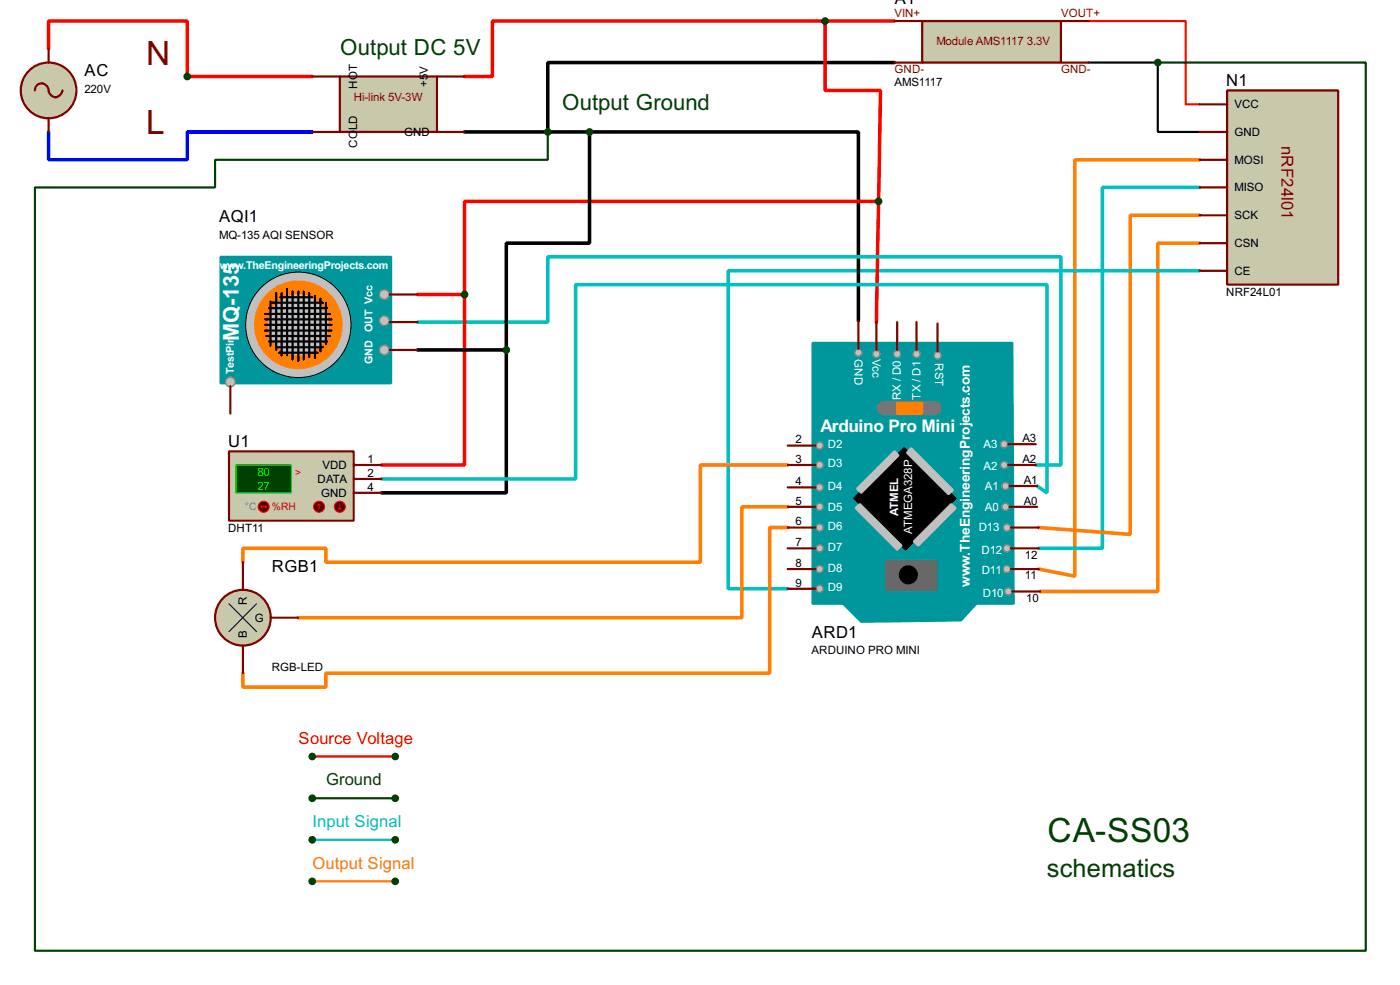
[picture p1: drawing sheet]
<svg xmlns="http://www.w3.org/2000/svg" width="256mm" height="180mm" viewBox="0 0 256 180" stroke-linecap="round" stroke-linejoin="round" font-family="sans-serif">
<path d="M219.8 29.3h-22.9v76.2l-6.6-1.3M219.8 39.4h-12.7v58.4l-16.8-1.2M219.8 44.5h-7.7v63.8h-21.5M144.3 85.1h-16v17.8h-68.6v-2.5h-15.2v2.5M144.3 92.8h-8.4v20.3h-81.2M144.3 96.6h-3.3v26.6h-81.3v2.6h-15.2v-2.6" fill="none" stroke="#ff8000" stroke-width=".65"/>
<path d="M219.8 34.3h-17.8v66.1h-11.7M76.5 59h23.9v-12h94v38.1h-4.6M219.8 49.6h-86.4v58.2h10.9M69.9 87.7h35.6v-35.6h86.3v38.1l-1.8-1.2" fill="none" stroke="#00c0c0" stroke-width=".65"/>
<path d="M199.4 3.9h17.8v15.2h2.6M57.2 138.5h15.2" fill="none" stroke="#f00" stroke-width=".4"/>
<path d="M212.1 11.5h38.1v162.5h-243.8v-139.7h33v-5h61v-5.1M57.2 146.1h15.2" fill="none" stroke="#004000" stroke-width=".4"/>
<path d="M57.2 153.7h15.2" fill="none" stroke="#00c0c0" stroke-width=".4"/>
<path d="M57.2 161.3h15.2" fill="none" stroke="#ff8000" stroke-width=".4"/>
<path d="M8.9 24.2v5.1h25.4v-5.1h22.9" fill="none" stroke="#00f" stroke-width=".65"/>
<path d="M8.9 8.9v-5h25.4v10.1h22.9M151.2 3.9h-61v10.1h-5.1M151.2 3.9v12.7h10.1l-.3 20.3M151.2 3.9h12.7M161 36.9l-.4 22.1M161 36.9h-75.9v17M76.5 53.9h8.6M85.1 53.9v31.2h-15.2" fill="none" stroke="#f00" stroke-width=".65"/>
<path d="M163.9 11.5h-63.5v12.7M85.1 24.2h22.9M108 24.2h49.3v34.5M108 24.2v20.3h-15.2v19.6M76.5 64.1h16.3M92.8 64.1v26.1h-22.9" fill="none" stroke="#000" stroke-width=".65"/>
<path d="M199.4 11.5h12.7v12.7h7.7" fill="none" stroke="#000" stroke-width=".4"/>
<path d="M148.9 62.8h36.6l.2 47.7h-6.8l-2.8 3.1-18.3 .2-3.3-3.3h-5.6z" fill-rule="evenodd" fill="#00979c" stroke="#00979c" stroke-width=".4"/>
<path d="M156.5 91.2l9.2-9.1 9.4 9.1-9.2 9.4z" fill-rule="evenodd" fill="#000" stroke="#000" stroke-width=".4"/>
<g fill="#c0c0c0" stroke="#808080" stroke-width=".25">
<circle cx="184.4" cy="104.2" r=".65"/>
<circle cx="184.4" cy="100.4" r=".65"/>
<circle cx="184.7" cy="108.3" r=".65"/>
<circle cx="150.1" cy="107.8" r=".65"/>
<circle cx="150.1" cy="100.4" r=".65"/>
<circle cx="150.1" cy="104.2" r=".65"/>
<circle cx="150.1" cy="96.6" r=".65"/>
<circle cx="150.1" cy="92.8" r=".65"/>
<circle cx="150.1" cy="85.1" r=".65"/>
<circle cx="150.1" cy="89.2" r=".65"/>
<circle cx="150.1" cy="81.6" r=".65"/>
<circle cx="164.3" cy="64.8" r=".65"/>
<circle cx="167.9" cy="64.8" r=".65"/>
<circle cx="184.4" cy="96.6" r=".65"/>
<circle cx="184.2" cy="92.8" r=".65"/>
<circle cx="183.9" cy="85.1" r=".65"/>
<circle cx="184.2" cy="89" r=".65"/>
<circle cx="183.9" cy="81.3" r=".65"/>
<circle cx="160.5" cy="64.8" r=".65"/>
<circle cx="157.2" cy="64.6" r=".65"/>
<circle cx="171.7" cy="65.1" r=".65"/>
</g>
<g fill="#c0c0c0" stroke="#c0c0c0" stroke-width=".4">
<path d="M157 89.5l6.9-6.9 .7 .8-6.8 6.8z" fill-rule="evenodd"/>
<path d="M174.3 92.3l.8 .7-6.9 6.9-.8-.8z" fill-rule="evenodd"/>
<path d="M166.9 82.1l7.7 7.6-.8 .8-7.6-7.6z" fill-rule="evenodd"/>
<path d="M156.8 93l.7-.7 7.7 7.6-.8 .7z" fill-rule="evenodd"/>
</g>
<path d="M162.4 102.7h9.1v5.3h-9.1z" fill="#686767" stroke="#686767" stroke-width=".4"/>
<circle cx="166.4" cy="105.2" r="1.55" fill="#000" stroke="#000" stroke-width=".4"/>
<path d="M161.9 74.7h9.4" fill="none" stroke="#757575" stroke-width="2.6"/>
<path d="M164.4 73.7h4.6v2h-4.6z" fill="#ff8000" stroke="#ff8000" stroke-width=".4"/>
<g fill="none" stroke="#800000" stroke-width=".4">
<path d="M157.3 58.7v5.1M160.6 59v5.1M164.4 59v5.1M167.9 59v5.1M171.8 59.2v5.1M144.3 81.6h5.1M144.3 85.1h5.1M144.3 89.2h5.1M144.3 92.8h5.1M144.3 96.6h5.1M184.7 85.1h5.1M184.7 81.3h5.1"/>
<path d="M185 92.8h5M185 89h5M185.2 96.6h5.1M144.3 100.4h5.1M144.3 104.2h5.1M144.3 107.8h5.1M185.2 100.4h5.1M185.2 104.2h5.1M185.5 108.3h5.1"/>
</g>
<path d="M224.8 16.6h20.4v35.5h-20.4z" fill="#c8c8aa" stroke="#800000" stroke-width=".4"/>
<path d="M219.8 19.1h5M219.8 24.2h5M219.8 29.3h5M219.8 34.3h5M219.8 39.4h5M219.8 44.5h5M219.8 49.6h5" fill="none" stroke="#800000" stroke-width=".4"/>
<g fill="#004000" stroke="#004000" stroke-width=".4">
<circle cx="57.2" cy="138.5" r=".5"/>
<circle cx="72.4" cy="138.5" r=".5"/>
<circle cx="57.2" cy="146.1" r=".5"/>
<circle cx="72.4" cy="146.1" r=".5"/>
<circle cx="57.2" cy="153.7" r=".5"/>
<circle cx="72.4" cy="153.7" r=".5"/>
<circle cx="57.2" cy="161.3" r=".5"/>
<circle cx="72.4" cy="161.3" r=".5"/>
</g>
<circle cx="8.9" cy="16.6" r="5.1" fill="#c8c8aa" stroke="#800000" stroke-width=".4"/>
<path d="M6.4 16.6a1.25 1.25 0 0 1 1.3-1.3 1.25 1.25 0 0 1 1.2 1.3 1.28 1.28 0 0 0 1.3 1.2 1.28 1.28 0 0 0 1.3-1.2M8.9 8.9v2.6M8.9 21.6v2.6" fill="none" stroke="#800000" stroke-width=".4"/>
<path d="M62.3 14h17.8v10.2h-17.8z" fill="#c8c8aa" stroke="#800000" stroke-width=".4"/>
<path d="M57.2 14h5.1M80.1 14h5M57.2 24.2h5.1M80.1 24.2h5" fill="none" stroke="#800000" stroke-width=".4"/>
<circle cx="34.3" cy="14" r=".5" fill="#004000" stroke="#004000" stroke-width=".4"/>
<path d="M169 3.9h25.4v7.6h-25.4z" fill="#c8c8aa" stroke="#800000" stroke-width=".4"/>
<path d="M163.9 3.9h5.1M163.9 11.5h5.1M194.4 3.9h5M194.4 11.5h5" fill="none" stroke="#800000" stroke-width=".4"/>
<g fill="#004000" stroke="#004000" stroke-width=".4">
<circle cx="100.3" cy="24.2" r=".5"/>
<circle cx="212.1" cy="11.5" r=".5"/>
<circle cx="151.1" cy="3.9" r=".5"/>
</g>
<path d="M40.4 47h31.3v23.2h-31.3z" fill="#00979c" stroke="#00979c" stroke-width=".4"/>
<circle cx="54.6" cy="59.5" r="9.7" fill="#c0c0c0" stroke="#000" stroke-width=".18"/>
<circle cx="54.6" cy="59.5" r="6.9" fill="#c0c0c0" stroke="#ff8000" stroke-width="2.6"/>
<g fill="none" stroke="#000" stroke-width=".4">
<path d="M48.6 59.5h12.2M48.6 58.5h12.2M48.6 57.5h11.9M49.3 56.4h10.7M49.6 55.2v8.1M49.8 55.4h9.4M50.6 53.6v10.5M51.4 54.4h5.8M51.6 53.6v11.5M52.6 52.9v12.2M53.6 53.4v12.4M54.7 53.4v12.7"/>
<path d="M55.7 53.4v12.4M56.7 53.6v11.7M57.7 54.2v11.4M58.7 54.7v9.6M59.7 55.4v7.6M48.6 60.5h12.2M48.8 61.5h11.7M49.3 62.5h10.7M50.6 63.6h8.6M51.1 64.6h7.1"/>
</g>
<g fill="#c0c0c0" stroke="#808080" stroke-width=".25">
<circle cx="70.4" cy="53.9" r=".9"/>
<circle cx="70.4" cy="58.7" r=".9"/>
<circle cx="70.4" cy="64.1" r=".9"/>
<circle cx="42.2" cy="69.9" r=".9"/>
</g>
<path d="M71.4 59h5.1M71.4 53.9h5.1M42.2 70.7v5M71.4 64.1h5.1" fill="none" stroke="#800000" stroke-width=".4"/>
<path d="M42 82.6h22.8v12.7h-22.8z" fill="#c8c8aa" stroke="#800000" stroke-width=".4"/>
<path d="M43.2 85.1h10.2v5.1h-10.2z" fill="#004000" stroke="#0f0" stroke-width=".2"/>
<path d="M64.8 87.7h5.1M64.8 85.1h5.1M64.8 90.2h5.1" fill="none" stroke="#800000" stroke-width=".4"/>
<circle cx="58.4" cy="92.8" r="1" fill="#400000" stroke="#f00" stroke-width=".2"/>
<path d="M58.5 92.3l.2 .2M58.5 92.3l-.3 .2M58.5 92.3v1" fill="none" stroke="#f00" stroke-width=".2"/>
<circle cx="62.2" cy="92.8" r="1" fill="#400000" stroke="#f00" stroke-width=".2"/>
<path d="M62 93l.3 .3M62.3 92.3v1M62.5 93l-.2 .3" fill="none" stroke="#f00" stroke-width=".2"/>
<circle cx="48.3" cy="92.8" r="1" fill="#400000" stroke="#f00" stroke-width=".2"/>
<path d="M47.8 92.8h1M47.8 92.8l.3 .2M48.1 92.5l-.3 .3M48.6 92.5l.2 .3M48.8 92.8l-.2 .2" fill="none" stroke="#f00" stroke-width=".2"/>
<g fill="#004000" stroke="#004000" stroke-width=".4">
<circle cx="160.9" cy="36.9" r=".5"/>
<circle cx="108" cy="24.2" r=".5"/>
<circle cx="85.1" cy="53.9" r=".5"/>
<circle cx="92.7" cy="64.1" r=".5"/>
</g>
<circle cx="44.5" cy="113.1" r="5.1" fill="#c8c8aa" stroke="#800000" stroke-width=".4"/>
<path d="M42 110.5l5 5.1M47 110.5l-5 5.1" fill="none" stroke="#000040" stroke-width=".2"/>
<path d="M44.5 102.9v5.1M44.5 118.2v5M49.6 113.1h5.1" fill="none" stroke="#800000" stroke-width=".4"/>
<g font-size="6.9" fill="#800000">
<text x="26.8" y="11.9">N</text>
<text x="26.8" y="24.6">L</text>
</g>
<text font-size="6.9" fill="#004000" x="191.9" y="154.1">CA-SS03</text>
<text font-size="5.2" fill="#004000" x="191.8" y="160.5">schematics</text>
<g font-size="4.6" fill="#004000">
<text x="62.3" y="10.1">Output DC 5V</text>
<text x="103" y="20.2">Output Ground</text>
</g>
<text font-size="4.5" fill="#fff" x="43.8" y="62.5" transform="rotate(-90 43.8 62.5)">MQ-135</text>
<text font-size="3.6" fill="#fff" x="150.3" y="79">Arduino Pro Mini</text>
<g font-size="3.4">
<text x="163.9" y=".7">A1</text>
<text x="15.5" y="14">AC</text>
<text x="224.7" y="15.7">N1</text>
<text x="40.2" y="40.7">AQI1</text>
<text x="41.8" y="81.8">U1</text>
<text x="49.8" y="104.7">RGB1</text>
<text x="148.7" y="116.8">ARD1</text>
</g>
<text font-size="3.4" fill="#800000" x="234.8" y="26.7" transform="rotate(90 234.8 26.7)">nRF24l01</text>
<text font-size="3.4" fill="#f00" x="54.7" y="136.2">Source Voltage</text>
<text font-size="3.4" fill="#004000" x="59.8" y="143.8">Ground</text>
<text font-size="3.4" fill="#00c0c0" x="57.3" y="151.4">Input Signal</text>
<text font-size="3.4" fill="#ff8000" x="57.3" y="159">Output Signal</text>
<text font-size="2.8" fill="#fff" x="177.7" y="107.5" transform="rotate(-90 177.7 107.5)">www.TheEngineeringProjects.com</text>
<g font-size="2.4" fill="#800000">
<text x="163.9" y="3.2">VIN+</text>
<text x="194.4" y="3.2">VOUT+</text>
<text x="171.5" y="8.3">Module AMS1117</text>
<text x="188.1" y="8.3">3.3V</text>
<text x="163.9" y="13.4">GND-</text>
<text x="194.4" y="13.4">GND-</text>
<text x="64.8" y="18.5">Hi-link 5V-3W</text>
</g>
<g font-size="2.4">
<text x="15.5" y="16.9">220V</text>
<text x="65.4" y="16.2" transform="rotate(-90 65.4 16.2)">HOT</text>
<text x="78.4" y="15.9" transform="rotate(-90 78.4 15.9)">+5</text>
<text x="78.4" y="13.5" transform="rotate(-90 78.4 13.5)">V</text>
<text x="163.9" y="15.7">AMS1117</text>
<text x="65.4" y="23.9" transform="rotate(-90 65.4 23.9)">LD</text>
<text x="226.1" y="19.8">VCC</text>
<text x="65.4" y="27.1" transform="rotate(-90 65.4 27.1)">CO</text>
<text x="74" y="24.9">GND</text>
<text x="226.1" y="24.9">GND</text>
<text x="226.1" y="30">MOSI</text>
<text x="226.1" y="35">MISO</text>
<text x="226.1" y="40.1">SCK</text>
<text x="40.1" y="43.7">MQ-135 AQI SENSOR</text>
<text x="226.1" y="45.2">CSN</text>
<text x="226.1" y="50.3">CE</text>
<text x="224.6" y="54.2">NRF24L01</text>
<text x="145.7" y="81.1">2</text>
<text x="187.3" y="80.9">A3</text>
<text x="58.2" y="88.4">DATA</text>
<text x="59.1" y="85.8">VDD</text>
<text x="67.4" y="87.3">2</text>
<text x="67.4" y="84.7">1</text>
<text x="67.4" y="89.8">4</text>
<text x="145.7" y="84.7">3</text>
<text x="145.7" y="88.8">4</text>
<text x="187.3" y="84.7">A2</text>
<text x="187.5" y="88.5">A1</text>
<text x="58.8" y="90.9">GND</text>
<text x="145.7" y="92.4">5</text>
<text x="187.5" y="92.4">A0</text>
<text x="41.8" y="97.4">DHT11</text>
<text x="145.7" y="96.2">6</text>
<text x="145.7" y="100">7</text>
<text x="145.7" y="103.8">8</text>
<text x="145.7" y="107.4">9</text>
<text x="187.8" y="106.1">11</text>
<text x="187.8" y="102.3">12</text>
<text x="45.2" y="110.8" transform="rotate(-90 45.2 110.8)">R</text>
<text x="46.7" y="113.8">G</text>
<text x="188" y="110.2">10</text>
<text x="45.2" y="116.8" transform="rotate(-90 45.2 116.8)">B</text>
<text x="148.7" y="119.8">ARDUINO PRO MINI</text>
<text x="49.8" y="122.8">RGB-LED</text>
</g>
<g font-size="2.4" fill="#fff">
<text x="156.6" y="65.8" transform="rotate(90 156.6 65.8)">GND</text>
<text x="159.9" y="65.6" transform="rotate(90 159.9 65.6)">Vcc</text>
<text x="171.3" y="66.5" transform="rotate(90 171.3 66.5)">RST</text>
<text x="165.1" y="73.3" transform="rotate(-90 165.1 73.3)">RX / D0</text>
<text x="168.6" y="73.2" transform="rotate(-90 168.6 73.2)">TX / D1</text>
<text x="151.6" y="82">D2</text>
<text x="180.2" y="82">A3</text>
<text x="151.6" y="89.6">D4</text>
<text x="151.6" y="85.6">D3</text>
<text x="180.2" y="86.1">A2</text>
<text x="180.4" y="89.6">A1</text>
<text x="151.6" y="93.5">D5</text>
<text x="164.6" y="94.4" transform="rotate(-90 164.6 94.4)">ATMEL</text>
<text x="180.4" y="93.5">A0</text>
<text x="151.6" y="100.8">D7</text>
<text x="151.6" y="97">D6</text>
<text x="167.1" y="97.7" transform="rotate(-90 167.1 97.7)">ATMEGA328P</text>
<text x="179.3" y="97.3">D13</text>
<text x="179.8" y="101.3">D12</text>
<text x="151.6" y="104.6">D8</text>
<text x="179.8" y="105.1">D11</text>
<text x="151.6" y="108.2">D9</text>
<text x="180" y="109.2">D10</text>
</g>
<g font-size="2.4" fill="#0f0">
<text x="47.2" y="87.1">80</text>
<text x="47.2" y="89.6">27</text>
</g>
<g font-size="2.2" fill="#fff">
<text x="40.3" y="49.2">www.TheEngineeringProjects.com</text>
<text x="68.3" y="60.7" transform="rotate(-90 68.3 60.7)">OUT Vcc</text>
<text x="42.9" y="68.4" transform="rotate(-90 42.9 68.4)">TestPin</text>
<text x="68.3" y="66.7" transform="rotate(-90 68.3 66.7)">GND</text>
</g>
<g font-size="2.1" fill="#c00000">
<text x="54.1" y="87.1">&gt;</text>
<text x="49.8" y="93.4">%RH</text>
</g>
<text font-size="2.1" fill="#808080" x="44.9" y="93.4">°C</text>
</svg>
